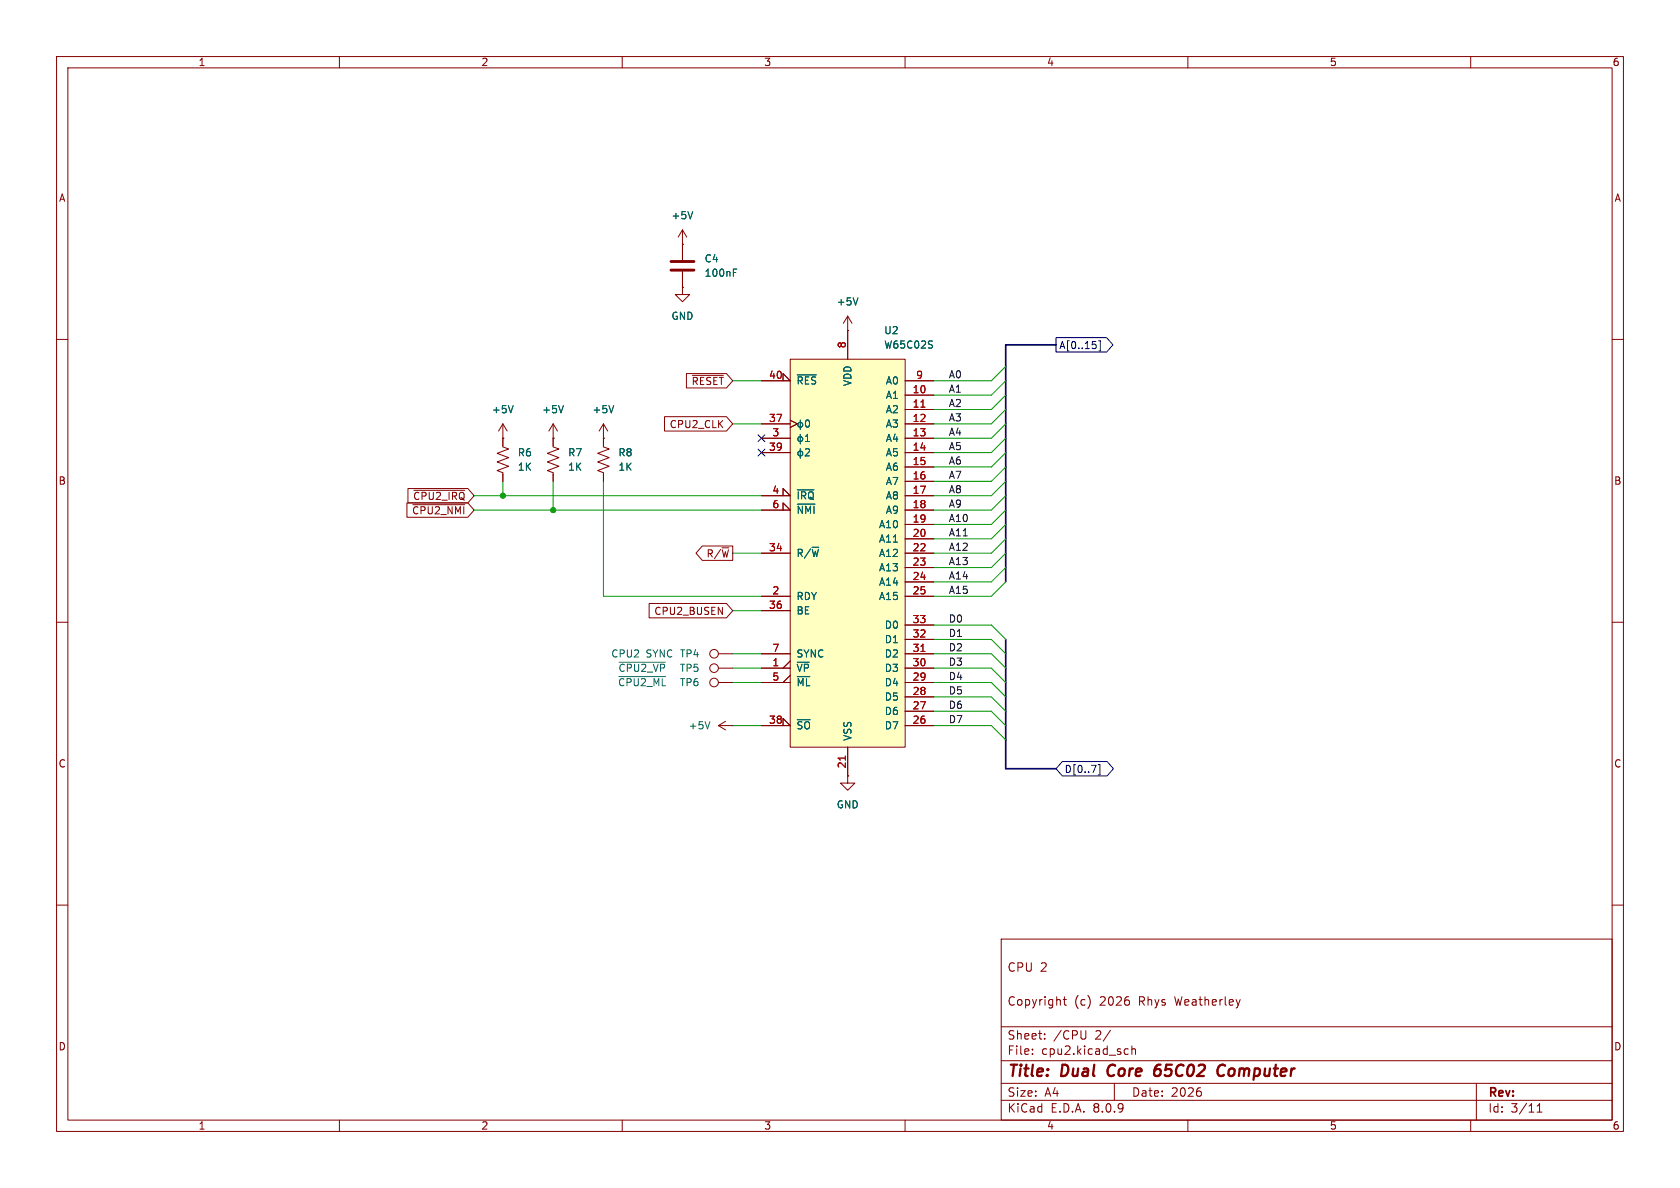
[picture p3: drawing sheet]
<svg xmlns="http://www.w3.org/2000/svg" width="297mm" height="210mm" viewBox="0 0 297 210" stroke-linecap="round" stroke-linejoin="round" font-family="sans-serif">
<g fill="none" stroke="#840000" stroke-width=".18">
<path d="M10 10h277v190h-277zM12 12h273v186h-273zM60 10v2M110 10v2M160 10v2M210 10v2M260 10v2M149.9 58.4h.1M149.9 55.9l-.8 1.3M149.9 55.9v2.5M149.9 55.9l.7 1.3M10 60h2"/>
<path d="M285 60h2M10 110h2M285 110h2M149.9 137.2v1.2h1.2l-1.2 1.3-1.3-1.3h1.3M149.9 137.2h.1M10 160h2M177 166h108v32h-108zM188 176.7h.5M188.2 176.2v1.3l.3 .2M285 160h2M60 198v2M110 198v2"/>
<path d="M160 198v2M177 194.5h108M177 191.5h108M177 187.5h108M177 181.5h108M182.5 186.3v.1M182.5 185.5v.1M184.7 183.6v.1M184.7 182.8v.1M192 182.2v1.2l-.3 .3M196.3 182.1l-1.3 2M197 191.5v3"/>
<path d="M199 185.4l.5 .1M199.5 186.3l-.5 .1M200.1 185.5l.2-.1 .4 .1v.9M200.1 184.9v1.5M210 198v2M212.2 192.9l.2 .3-.2 .5M260 198v2M261 191.5v6.5M271.7 196.6h.9M271.7 195.5l.5-.4v1.5"/>
</g>
<path d="M196.1 188.5a1.27 1.27 0 0 0 0 1.6M205.1 189.1a.66 .66 0 0 0-1 .3M205.2 188.2a.91 .91 0 0 0-1.1 .9l-.1 .7 .2 .3a.66 .66 0 0 0 .8-.1M216.6 188.4a.88 .88 0 0 0-1 0 .88 .88 0 0 0-.4 1 .69 .69 0 0 0 .3 .7 .69 .69 0 0 0 .9-.1" fill="none" stroke="#840000" stroke-width=".4"/>
<path d="M151.7 52.6l-.4 1.3" fill="none" stroke="#006464" stroke-width=".18"/>
<path d="M139.7 63.5h20.3v68.6h-20.3z" fill="#ffffc2"/>
<g fill="none" stroke="#840000" stroke-width=".18">
<path d="M120.6 50.8v1.3h1.3l-1.3 1.2-1.2-1.2h1.2M120.6 50.8h.1M120.6 43.2h.1M120.6 40.6v5.4M120.6 48v2.8M120.6 40.6l-.7 1.3M120.6 40.6l.8 1.3M149.9 58.4h.1M149.9 58.4v5.1M88.9 74.9v4.1l1 .4-2 .7 2 .8-2 .8 2 .7-2 .8 1 .4v1.5M88.9 77.5h.1M88.9 74.9l-.8 1.3"/>
<path d="M88.9 74.9l.8 1.3M97.8 74.9v4.1l1 .4-2 .7 2 .8-2 .8 2 .7-2 .8 1 .4v1.5M97.8 77.5h.1M97.8 74.9l-.8 1.3M97.8 74.9l.8 1.3M106.7 74.9v4.1l1 .4-2 .7 2 .8-2 .8 2 .7-2 .8 1 .4v1.5M106.7 77.5h.1M106.7 74.9l-.8 1.3M106.7 74.9l.7 1.3M117.5 73.7h10.9l1.1 1.2-1.1 1.3h-10.9zM121.3 66h7.1l1.1 1.3-1.1 1.3h-7.1zM122.4 66.4h5.5"/>
<path d="M134.6 67.3h5.1l-1.3-1.3v1.3M134.6 74.9h5.1M134.6 77.5h5.1M139.7 63.5h20.3v68.6h-20.3zM139.7 74.3l1.3 .6-1.3 .7M160 69.9h5.1M160 72.4h5.1M160 74.9h5.1M160 77.5h5.1M160 67.3h5.1M71.9 88.9h10.8l1.1 1.3-1.1 1.2h-10.8zM72.1 86.4h10.6l1.1 1.2-1.1 1.3h-10.6z"/>
<path d="M73 89.2h9.2M73.2 86.7h9M124.2 96.5h5.3v2.6h-5.3l-1.2-1.3zM134.6 87.6h5.1l-1.3-1.2v1.2M134.6 90.2h5.1l-1.3-1.3v1.3M134.6 80h5.1M134.6 97.8h5.1M160 80h5.1M160 82.6h5.1M160 85.1h5.1M160 87.6h5.1M160 90.2h5.1"/>
<path d="M160 92.7h5.1M160 95.3h5.1M160 97.8h5.1M114.8 106.7h13.6l1.1 1.3-1.1 1.2h-13.6zM127 118.1h2.5M127 115.6h2.5M134.6 118.1h5.1M134.6 105.4h5.1M134.6 115.6h5.1M134.6 108h5.1M139.7 116.8l-1.3 1.3M139.7 119.4l-1.3 1.3"/>
<path d="M160 118.1h5.1M160 105.4h5.1M160 100.3h5.1M160 102.9h5.1M160 115.6h5.1M160 113h5.1M160 110.5h5.1M127 128.3h2.5M127 120.7h2.5M127 128.3l1.3 .7M128.3 127.5l-1.3 .8M129.5 128.3h.1"/>
<path d="M134.6 128.3h5.1l-1.3-1.3v1.3M134.6 120.7h5.1M149.9 137.2h.1M149.9 132.1v5.1M160 128.3h5.1M160 125.7h5.1M160 123.2h5.1M160 120.7h5.1"/>
<circle cx="126.2" cy="115.6" r=".76"/>
<circle cx="126.2" cy="118.1" r=".76"/>
<circle cx="126.2" cy="120.6" r=".76"/>
</g>
<path d="M162.8 72h.7M162.8 115.2h.7M149.4 133.7v.7" fill="none" stroke="#a90000" stroke-width=".18"/>
<g fill="none" stroke="#006464" stroke-width=".18">
<path d="M122.5 37.4l-.5 1.3M129.7 48.2h.4M129.7 47.6h.6M151.7 52.6l-.4 1.3M90.7 71.7l-.4 1.3M99.6 71.7l-.4 1.3M108.5 71.7l-.4 1.3M140.9 66.3h3.4M141.5 74.2v1.7M141.5 76.8v1.7M141.5 79.3v1.7M142.4 78h.7"/>
<path d="M142.4 77.1l.4-.3v1.2M142.4 79.4l.5-.1 .2 .4-.8 .9h.8M142.5 74.4l.2-.2a.68 .68 0 0 1 .4 .7 .68 .68 0 0 1-.4 .6l-.2-.1-.1-.4zM164.7 60.3h.1M164.8 61.1v.3M140.9 86.6h3M140.9 89.1h3.2M109.4 119.6h8.3M109.5 117.1h8.1M125.5 127.6l-.4 1.2"/>
<circle cx="141.5" cy="77.6" r=".44"/>
<circle cx="141.5" cy="75.1" r=".44"/>
<circle cx="141.5" cy="80.2" r=".44"/>
</g>
<path d="M118.6 47.8h4.1M118.6 46.2h4.1" fill="none" stroke="#840000" stroke-width=".51"/>
<path d="M186.7 59.7h8.9l1.2 1.3-1.2 1.2h-8.9zM134 76.9l1.2 1.2M134 79.4l1.2 1.2M135.2 76.9l-1.2 1.2M135.2 79.4l-1.2 1.2M193.7 61v.5M194.2 60.2h.3v1.9h-.3M187.8 134.6h7.9l1.1 1.3-1.1 1.3h-7.9l-1.1-1.3zM194.1 135.2h.3v1.8h-.3" fill="none" stroke="#000084" stroke-width=".18"/>
<path d="M186.7 61h-8.9v41.9M177.8 113v22.9h8.9" fill="none" stroke="#000084" stroke-width=".3"/>
<g fill="none" stroke="#009600" stroke-width=".18">
<path d="M129.5 67.3h5.1M129.5 74.9h5.1M177.8 64.8l-2.5 2.5h-10.2M177.8 67.3l-2.5 2.6h-10.2M177.8 72.4l-2.5 2.5h-10.2M177.8 77.5l-2.5 2.5h-10.2M177.8 74.9l-2.5 2.6h-10.2M177.8 69.9l-2.5 2.5h-10.2M83.8 87.6h50.8M83.8 90.2h50.8M88.9 85.1v2.5M97.8 85.1v5.1"/>
<path d="M106.7 85.1v20.3h27.9M129.5 97.8h5.1M177.8 90.2l-2.5 2.5h-10.2M177.8 80l-2.5 2.6h-10.2M177.8 92.7l-2.5 2.6h-10.2M177.8 82.6l-2.5 2.5h-10.2M177.8 95.3l-2.5 2.5h-10.2M177.8 97.8l-2.5 2.5h-10.2M177.8 85.1l-2.5 2.5h-10.2M177.8 87.6l-2.5 2.6h-10.2M129.5 118.1h5.1M129.5 115.6h5.1"/>
<path d="M129.5 108h5.1M165.1 113h10.2l2.5 2.6M165.1 118.1h10.2l2.5 2.6M165.1 115.6h10.2l2.5 2.5M165.1 110.5h10.2l2.5 2.5M177.8 100.3l-2.5 2.6h-10.2M177.8 102.9l-2.5 2.5h-10.2M129.5 128.3h5.1M129.5 120.7h5.1M165.1 128.3h10.2l2.5 2.5M165.1 120.7h10.2l2.5 2.5M165.1 125.7h10.2l2.5 2.6"/>
<path d="M165.1 123.2h10.2l2.5 2.5"/>
</g>
<g fill="#009600" stroke="#009600" stroke-width=".18">
<circle cx="97.8" cy="90.2" r=".46"/>
<circle cx="88.9" cy="87.6" r=".46"/>
</g>
<g font-size="2.8" fill="#840000">
<text x="178" y="190.9">Title:</text>
<text x="187.7" y="190.9">Dual</text>
<text x="196.6" y="190.9">Core</text>
<text x="205.7" y="190.9">65C02</text>
<text x="217.7" y="190.9">Computer</text>
</g>
<g font-size="2.1" fill="#840000">
<text x="178" y="172">CPU 2</text>
<text x="178" y="178">Copyright</text>
<text x="189.9" y="178">(c)</text>
<text x="194.5" y="178">2026</text>
<text x="201.5" y="178">Rhys</text>
<text x="208" y="178">Weatherley</text>
<text x="178" y="184">Sheet:</text>
<text x="186.2" y="184">/CPU</text>
<text x="193.7" y="184">2/</text>
<text x="178" y="186.7">File:</text>
<text x="184.1" y="186.7">cpu2.kicad_sch</text>
<text x="178" y="196.9">KiCad</text>
<text x="178" y="194.1">Size:</text>
<text x="184.7" y="194.1">A4</text>
<text x="185.7" y="196.9">E.D.A.</text>
<text x="193.3" y="196.9">8.0.9</text>
<text x="200" y="194.1">Date:</text>
<text x="207" y="194.1">2026</text>
<text x="263" y="194.3">Rev:</text>
<text x="263" y="196.9">Id:</text>
<text x="267.1" y="196.9">3/11</text>
</g>
<g font-size="1.8" fill="#840000">
<text x="35" y="11.9">1</text>
<text x="85" y="11.9">2</text>
<text x="135" y="11.9">3</text>
<text x="185" y="11.9">4</text>
<text x="235" y="11.9">5</text>
<text x="285" y="11.9">6</text>
<text x="10.3" y="35.9">A</text>
<text x="285.3" y="35.9">A</text>
<text x="122.2" y="68.3">~{RESET}</text>
<text x="118.3" y="75.9">CPU2_CLK</text>
<text x="10.3" y="85.9">B</text>
<text x="72.9" y="88.6">~{CPU2_IRQ}</text>
<text x="285.3" y="85.9">B</text>
<text x="72.8" y="91.1">~{CPU2_NMI}</text>
<text x="124.8" y="98.7">R/~{W}</text>
<text x="115.6" y="108.9">CPU2_BUSEN</text>
<text x="10.3" y="135.9">C</text>
<text x="285.3" y="135.9">C</text>
<text x="10.3" y="185.9">D</text>
<text x="285.3" y="185.9">D</text>
<text x="35" y="199.9">1</text>
<text x="85" y="199.9">2</text>
<text x="135" y="199.9">3</text>
<text x="185" y="199.9">4</text>
<text x="235" y="199.9">5</text>
<text x="285" y="199.9">6</text>
</g>
<g font-size="1.8" fill="#006464">
<text x="118.6" y="39">+5V</text>
<text x="124.5" y="46.6">C4</text>
<text x="124.5" y="49.1">100nF</text>
<text x="118.6" y="56.7">GND</text>
<text x="147.8" y="54.2">+5V</text>
<text x="156.2" y="59.3">U2</text>
<text x="156.2" y="61.8">W65C02S</text>
<text x="140.7" y="68.2">~{RES}</text>
<text x="150.7" y="68.3" transform="rotate(-90 150.7 68.3)">VDD</text>
<text x="156.5" y="70.7">A1</text>
<text x="156.5" y="68.2">A0</text>
<text x="86.9" y="73.3">+5V</text>
<text x="95.8" y="73.3">+5V</text>
<text x="104.6" y="73.3">+5V</text>
<text x="156.5" y="73.3">A2</text>
<text x="156.5" y="75.8">A3</text>
<text x="91.4" y="80.9">R6</text>
<text x="91.4" y="83.4">1K</text>
<text x="100.3" y="80.9">R7</text>
<text x="100.3" y="83.4">1K</text>
<text x="109.2" y="80.9">R8</text>
<text x="109.2" y="83.4">1K</text>
<text x="156.5" y="78.3">A4</text>
<text x="156.5" y="80.9">A5</text>
<text x="156.5" y="83.4">A6</text>
<text x="140.7" y="88.5">~{IRQ}</text>
<text x="156.5" y="86">A7</text>
<text x="156.5" y="88.5">A8</text>
<text x="140.7" y="91">~{NMI}</text>
<text x="155.3" y="93.6">A10</text>
<text x="156.5" y="91">A9</text>
<text x="140.7" y="98.7">R/~{W}</text>
<text x="155.3" y="96.1">A11</text>
<text x="155.3" y="98.7">A12</text>
<text x="155.3" y="101.2">A13</text>
<text x="140.7" y="106.3">RDY</text>
<text x="155.3" y="103.7">A14</text>
<text x="155.3" y="106.3">A15</text>
<text x="140.7" y="108.8">BE</text>
<text x="156.3" y="113.9">D1</text>
<text x="156.3" y="111.4">D0</text>
<text x="108" y="116.4">CPU2</text>
<text x="109.2" y="119">~{CPU2_VP} TP5</text>
<text x="114.2" y="116.4">SYNC TP4</text>
<text x="140.7" y="119">~{VP}</text>
<text x="140.7" y="116.4">SYNC</text>
<text x="156.3" y="119">D3</text>
<text x="156.3" y="116.4">D2</text>
<text x="109.2" y="121.5">~{CPU2_ML} TP6</text>
<text x="140.7" y="121.5">~{ML}</text>
<text x="156.3" y="124.1">D5</text>
<text x="156.3" y="121.5">D4</text>
<text x="121.6" y="129.1">+5V</text>
<text x="140.7" y="129.1">~{SO}</text>
<text x="150.7" y="131.1" transform="rotate(-90 150.7 131.1)">VSS</text>
<text x="156.3" y="129.1">D7</text>
<text x="156.3" y="126.6">D6</text>
<text x="147.8" y="143.1">GND</text>
</g>
<g font-size="1.8" fill="#a90000">
<text x="149.6" y="61.7" transform="rotate(-90 149.6 61.7)">8</text>
<text x="135.8" y="67.1">40</text>
<text x="161.2" y="69.6">10</text>
<text x="161.9" y="67.1">9</text>
<text x="135.8" y="74.7">37</text>
<text x="136.5" y="77.2">3</text>
<text x="161.2" y="72.1">11</text>
<text x="161.2" y="74.7">12</text>
<text x="161.2" y="77.2">13</text>
<text x="135.8" y="79.8">39</text>
<text x="161.2" y="79.8">14</text>
<text x="161.2" y="82.3">15</text>
<text x="136.5" y="87.4">4</text>
<text x="136.5" y="89.9">6</text>
<text x="161.2" y="84.8">16</text>
<text x="161.2" y="87.4">17</text>
<text x="161.2" y="89.9">18</text>
<text x="161.2" y="92.5">19</text>
<text x="161.2" y="95">20</text>
<text x="135.8" y="97.5">34</text>
<text x="161.2" y="97.5">22</text>
<text x="161.2" y="100.1">23</text>
<text x="135.8" y="107.7">36</text>
<text x="136.5" y="105.2">2</text>
<text x="161.2" y="102.6">24</text>
<text x="161.2" y="105.2">25</text>
<text x="161.2" y="112.8">32</text>
<text x="161.2" y="110.2">33</text>
<text x="136.5" y="117.9">1</text>
<text x="136.5" y="115.3">7</text>
<text x="161.2" y="117.9">30</text>
<text x="161.2" y="115.3">31</text>
<text x="136.5" y="120.4">5</text>
<text x="161.2" y="125.5">27</text>
<text x="161.2" y="122.9">28</text>
<text x="161.2" y="120.4">29</text>
<text x="135.8" y="128">38</text>
<text x="161.2" y="128">26</text>
<text x="149.6" y="135.9" transform="rotate(-90 149.6 135.9)">21</text>
</g>
<g font-size="1.8" fill="#000084">
<text x="187.2" y="61.9">A[0..15]</text>
<text x="188.1" y="136.8">D[0..7]</text>
</g>
<g font-size="1.8" fill="#0f0f0f">
<text x="167.6" y="69.5">A1</text>
<text x="167.6" y="67">A0</text>
<text x="167.6" y="72">A2</text>
<text x="167.6" y="74.6">A3</text>
<text x="167.6" y="77.1">A4</text>
<text x="167.6" y="82.2">A6</text>
<text x="167.6" y="79.7">A5</text>
<text x="167.6" y="89.8">A9</text>
<text x="167.6" y="84.7">A7</text>
<text x="167.6" y="87.3">A8</text>
<text x="167.6" y="92.4">A10</text>
<text x="167.6" y="94.9">A11</text>
<text x="167.6" y="97.4">A12</text>
<text x="167.6" y="100">A13</text>
<text x="167.6" y="105.1">A15</text>
<text x="167.6" y="102.5">A14</text>
<text x="167.6" y="110.1">D0</text>
<text x="167.6" y="112.7">D1</text>
<text x="167.6" y="115.2">D2</text>
<text x="167.6" y="117.8">D3</text>
<text x="167.6" y="122.8">D5</text>
<text x="167.6" y="120.3">D4</text>
<text x="167.6" y="125.4">D6</text>
<text x="167.6" y="127.9">D7</text>
</g>
</svg>
